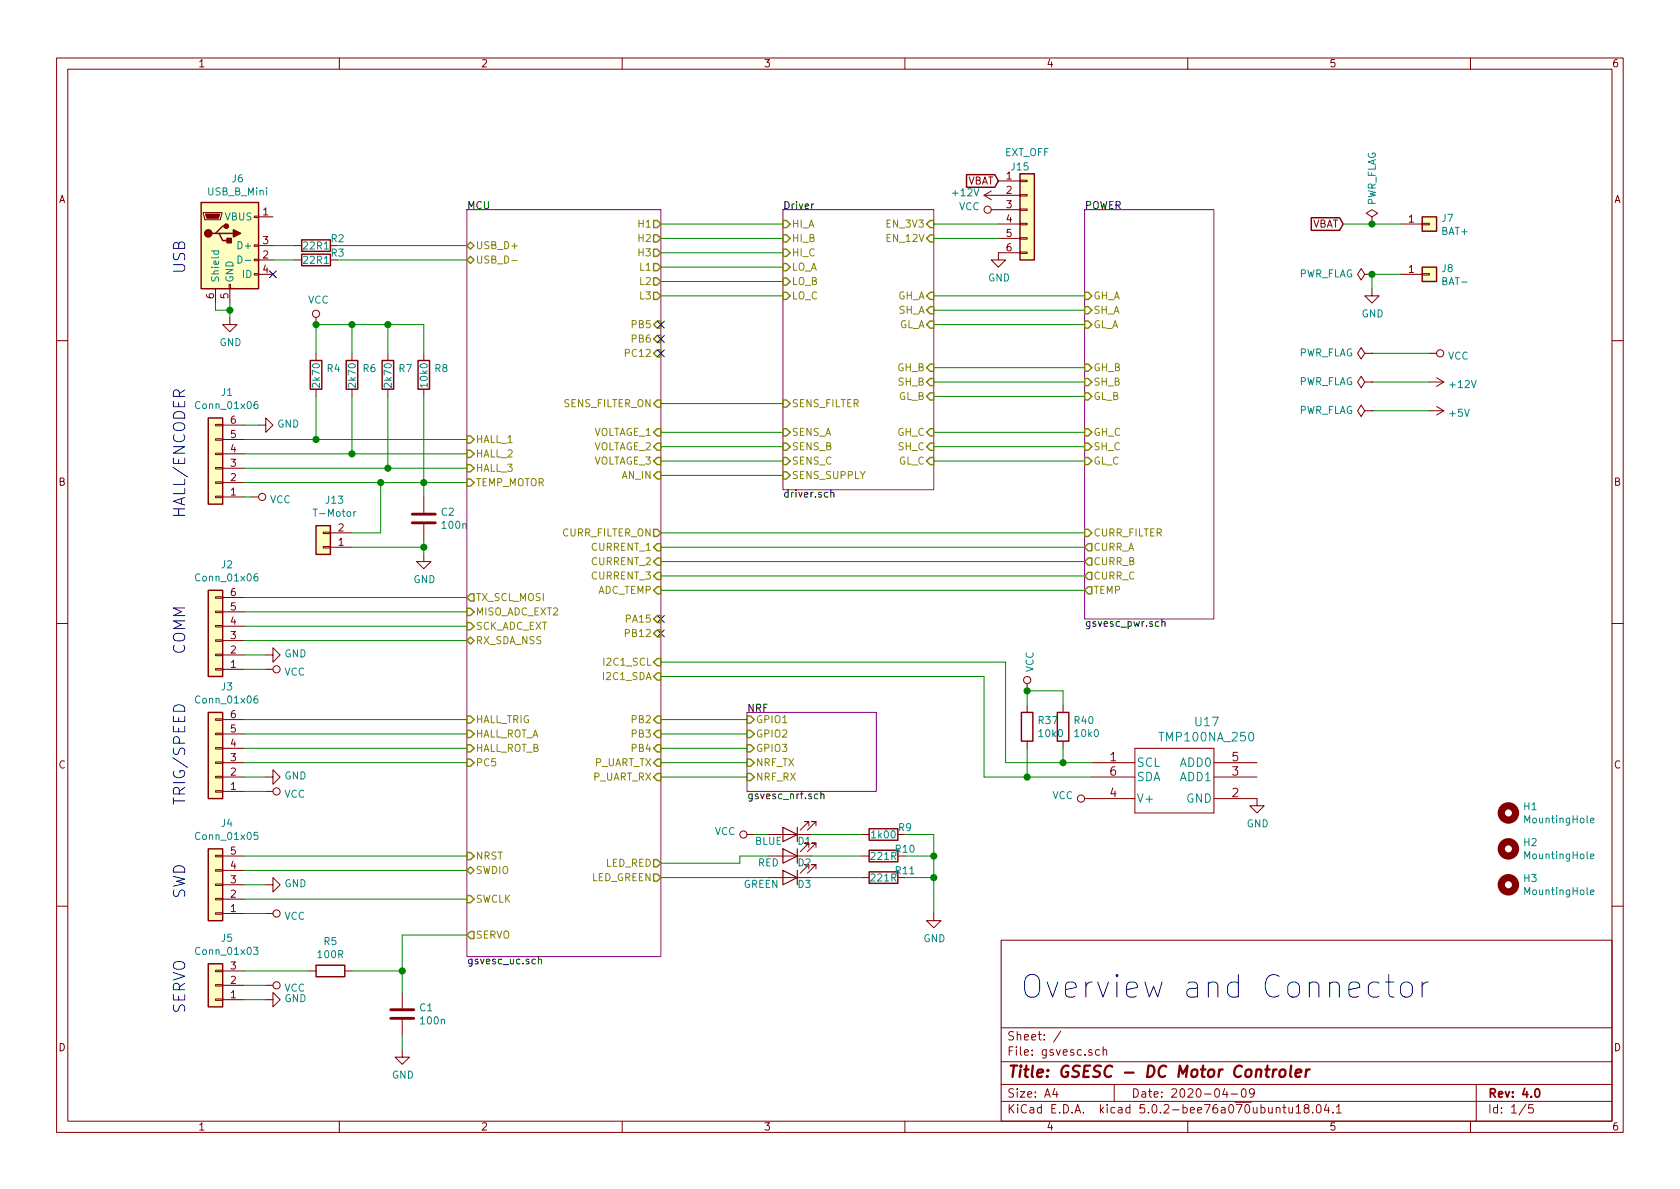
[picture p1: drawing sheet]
EESchema Schematic File Version 4
LIBS:gsvesc-cache
EELAYER 26 0
EELAYER END
$Descr A4 11693 8268
encoding utf-8
Sheet 1 5
Title "GSESC - DC Motor Controler"
Date "2020-04-09"
Rev "4.0"
Comp ""
Comment1 ""
Comment2 ""
Comment3 ""
Comment4 ""
$EndDescr
Text Notes 7100 6950 0    157  ~ 0
Overview and Connector
$Comp
L Connector:USB_B_Mini J6
U 1 1
P 1600 1700
F 0 "J6" H 1655 2167 50  0000 C CNN
F 1 "USB_B_Mini" H 1655 2076 50  0000 C CNN
F 2 "Connector_USB:USB_Micro-B_Wuerth_614105150721_Vertical_CircularHoles" H 1750 1650 50  0001 C CNN
F 3 "~" H 1750 1650 50  0001 C CNN
	1    1600 1700
	1    0    0    -1  
$EndComp
Wire Wire Line
	1900 1700 2050 1700
Wire Wire Line
	1900 1800 2050 1800
$Comp
L power:GND #PWR01
U 1 1
P 1600 2200
F 0 "#PWR01" H 1600 1950 50  0001 C CNN
F 1 "GND" H 1605 2027 50  0000 C CNN
F 2 "" H 1600 2200 50  0001 C CNN
F 3 "" H 1600 2200 50  0001 C CNN
	1    1600 2200
	1    0    0    -1  
$EndComp
Wire Wire Line
	1600 2200 1600 2150
$Comp
L Device:R R2
U 1 1
P 2200 1700
F 0 "R2" V 2150 1850 50  0000 C CNN
F 1 "22R1" V 2200 1700 50  0000 C CNN
F 2 "Resistor_SMD:R_0805_2012Metric" V 2130 1700 50  0001 C CNN
F 3 "~" H 2200 1700 50  0001 C CNN
	1    2200 1700
	0    1    1    0   
$EndComp
$Comp
L Device:R R3
U 1 1
P 2200 1800
F 0 "R3" V 2150 1950 50  0000 C CNN
F 1 "22R1" V 2200 1800 50  0000 C CNN
F 2 "Resistor_SMD:R_0805_2012Metric" V 2130 1800 50  0001 C CNN
F 3 "~" H 2200 1800 50  0001 C CNN
	1    2200 1800
	0    1    1    0   
$EndComp
Wire Wire Line
	1500 2100 1500 2150
Wire Wire Line
	1500 2150 1600 2150
Connection ~ 1600 2150
Wire Wire Line
	1600 2150 1600 2100
$Comp
L Connector_Generic:Conn_01x06 J1
U 1 1
P 1500 3250
F 0 "J1" H 1420 2725 50  0000 C CNN
F 1 "Conn_01x06" H 1420 2816 50  0000 C CNN
F 2 "Connector_JST:JST_SH_BM06B-SRSS-TB_1x06-1MP_P1.00mm_Vertical" H 1500 3250 50  0001 C CNN
F 3 "~" H 1500 3250 50  0001 C CNN
	1    1500 3250
	-1   0    0    1   
$EndComp
$Comp
L Connector_Generic:Conn_01x06 J2
U 1 1
P 1500 4450
F 0 "J2" H 1420 3925 50  0000 C CNN
F 1 "Conn_01x06" H 1420 4016 50  0000 C CNN
F 2 "Connector_JST:JST_SH_BM06B-SRSS-TB_1x06-1MP_P1.00mm_Vertical" H 1500 4450 50  0001 C CNN
F 3 "~" H 1500 4450 50  0001 C CNN
	1    1500 4450
	-1   0    0    1   
$EndComp
$Comp
L Connector_Generic:Conn_01x06 J3
U 1 1
P 1500 5300
F 0 "J3" H 1420 4775 50  0000 C CNN
F 1 "Conn_01x06" H 1420 4866 50  0000 C CNN
F 2 "Connector_JST:JST_SH_BM06B-SRSS-TB_1x06-1MP_P1.00mm_Vertical" H 1500 5300 50  0001 C CNN
F 3 "~" H 1500 5300 50  0001 C CNN
	1    1500 5300
	-1   0    0    1   
$EndComp
$Comp
L Connector_Generic:Conn_01x03 J5
U 1 1
P 1500 6850
F 0 "J5" H 1420 6525 50  0000 C CNN
F 1 "Conn_01x03" H 1420 6616 50  0000 C CNN
F 2 "Connector_JST:JST_SH_BM03B-SRSS-TB_1x03-1MP_P1.00mm_Vertical" H 1500 6850 50  0001 C CNN
F 3 "~" H 1500 6850 50  0001 C CNN
	1    1500 6850
	-1   0    0    1   
$EndComp
$Comp
L Device:R R6
U 1 1
P 2450 2600
F 0 "R6" H 2520 2646 50  0000 L CNN
F 1 "2k70" V 2450 2500 50  0000 L CNN
F 2 "Resistor_SMD:R_0805_2012Metric" V 2380 2600 50  0001 C CNN
F 3 "~" H 2450 2600 50  0001 C CNN
	1    2450 2600
	1    0    0    -1  
$EndComp
$Comp
L Device:R R7
U 1 1
P 2700 2600
F 0 "R7" H 2770 2646 50  0000 L CNN
F 1 "2k70" V 2700 2500 50  0000 L CNN
F 2 "Resistor_SMD:R_0805_2012Metric" V 2630 2600 50  0001 C CNN
F 3 "~" H 2700 2600 50  0001 C CNN
	1    2700 2600
	1    0    0    -1  
$EndComp
$Comp
L Device:R R8
U 1 1
P 2950 2600
F 0 "R8" H 3020 2646 50  0000 L CNN
F 1 "10k0" V 2950 2500 50  0000 L CNN
F 2 "Resistor_SMD:R_0805_2012Metric" V 2880 2600 50  0001 C CNN
F 3 "~" H 2950 2600 50  0001 C CNN
	1    2950 2600
	1    0    0    -1  
$EndComp
$Comp
L Device:R R4
U 1 1
P 2200 2600
F 0 "R4" H 2270 2646 50  0000 L CNN
F 1 "2k70" V 2200 2500 50  0000 L CNN
F 2 "Resistor_SMD:R_0805_2012Metric" V 2130 2600 50  0001 C CNN
F 3 "~" H 2200 2600 50  0001 C CNN
F 4 "1" H 2200 2600 50  0001 C CNN "LCSC"
	1    2200 2600
	1    0    0    -1  
$EndComp
$Comp
L power:GND #PWR02
U 1 1
P 1800 2950
F 0 "#PWR02" H 1800 2700 50  0001 C CNN
F 1 "GND" V 1805 2822 50  0000 R CNN
F 2 "" H 1800 2950 50  0001 C CNN
F 3 "" H 1800 2950 50  0001 C CNN
	1    1800 2950
	0    -1   -1   0   
$EndComp
$Comp
L power:VCC #PWR03
U 1 1
P 1750 3450
F 0 "#PWR03" H 1750 3300 50  0001 C CNN
F 1 "VCC" V 1767 3578 50  0000 L CNN
F 2 "" H 1750 3450 50  0001 C CNN
F 3 "" H 1750 3450 50  0001 C CNN
	1    1750 3450
	0    1    1    0   
$EndComp
Wire Wire Line
	1800 2950 1700 2950
Wire Wire Line
	1700 3450 1750 3450
Wire Wire Line
	1700 3050 2200 3050
Wire Wire Line
	1700 3150 2450 3150
Wire Wire Line
	1700 3250 2700 3250
Wire Wire Line
	1700 3350 2650 3350
Wire Wire Line
	2200 2750 2200 3050
Connection ~ 2200 3050
Wire Wire Line
	2200 3050 3250 3050
Wire Wire Line
	2450 2750 2450 3150
Connection ~ 2450 3150
Wire Wire Line
	2450 3150 3250 3150
Wire Wire Line
	2700 2750 2700 3250
Connection ~ 2700 3250
Wire Wire Line
	2700 3250 3250 3250
Wire Wire Line
	2950 2750 2950 3350
Connection ~ 2950 3350
Wire Wire Line
	2950 3350 3250 3350
Wire Wire Line
	2200 2450 2200 2250
Wire Wire Line
	2200 2250 2450 2250
Wire Wire Line
	2950 2250 2950 2450
Wire Wire Line
	2700 2450 2700 2250
Connection ~ 2700 2250
Wire Wire Line
	2700 2250 2950 2250
Wire Wire Line
	2450 2450 2450 2250
Connection ~ 2450 2250
Wire Wire Line
	2450 2250 2700 2250
$Comp
L power:VCC #PWR012
U 1 1
P 2200 2250
F 0 "#PWR012" H 2200 2100 50  0001 C CNN
F 1 "VCC" H 2217 2423 50  0000 C CNN
F 2 "" H 2200 2250 50  0001 C CNN
F 3 "" H 2200 2250 50  0001 C CNN
	1    2200 2250
	1    0    0    -1  
$EndComp
Connection ~ 2200 2250
$Comp
L Device:C C2
U 1 1
P 2950 3600
F 0 "C2" H 3065 3646 50  0000 L CNN
F 1 "100n" H 3065 3555 50  0000 L CNN
F 2 "Capacitor_SMD:C_0805_2012Metric" H 2988 3450 50  0001 C CNN
F 3 "~" H 2950 3600 50  0001 C CNN
	1    2950 3600
	1    0    0    -1  
$EndComp
$Comp
L power:GND #PWR015
U 1 1
P 2950 3850
F 0 "#PWR015" H 2950 3600 50  0001 C CNN
F 1 "GND" H 2955 3677 50  0000 C CNN
F 2 "" H 2950 3850 50  0001 C CNN
F 3 "" H 2950 3850 50  0001 C CNN
	1    2950 3850
	1    0    0    -1  
$EndComp
Wire Wire Line
	2950 3450 2950 3350
Wire Wire Line
	1700 4150 3250 4150
Wire Wire Line
	1700 4250 3250 4250
Wire Wire Line
	1700 4350 3250 4350
Wire Wire Line
	1700 4450 3250 4450
$Comp
L power:GND #PWR04
U 1 1
P 1850 4550
F 0 "#PWR04" H 1850 4300 50  0001 C CNN
F 1 "GND" V 1855 4422 50  0000 R CNN
F 2 "" H 1850 4550 50  0001 C CNN
F 3 "" H 1850 4550 50  0001 C CNN
	1    1850 4550
	0    -1   -1   0   
$EndComp
$Comp
L power:VCC #PWR05
U 1 1
P 1850 4650
F 0 "#PWR05" H 1850 4500 50  0001 C CNN
F 1 "VCC" V 1867 4778 50  0000 L CNN
F 2 "" H 1850 4650 50  0001 C CNN
F 3 "" H 1850 4650 50  0001 C CNN
	1    1850 4650
	0    1    1    0   
$EndComp
Wire Wire Line
	1700 5000 3250 5000
Wire Wire Line
	1700 5100 3250 5100
Wire Wire Line
	1700 5200 3250 5200
Wire Wire Line
	1700 4550 1850 4550
Wire Wire Line
	1700 4650 1850 4650
$Comp
L power:GND #PWR06
U 1 1
P 1850 5400
F 0 "#PWR06" H 1850 5150 50  0001 C CNN
F 1 "GND" V 1855 5272 50  0000 R CNN
F 2 "" H 1850 5400 50  0001 C CNN
F 3 "" H 1850 5400 50  0001 C CNN
	1    1850 5400
	0    -1   -1   0   
$EndComp
$Comp
L power:VCC #PWR07
U 1 1
P 1850 5500
F 0 "#PWR07" H 1850 5350 50  0001 C CNN
F 1 "VCC" V 1867 5628 50  0000 L CNN
F 2 "" H 1850 5500 50  0001 C CNN
F 3 "" H 1850 5500 50  0001 C CNN
	1    1850 5500
	0    1    1    0   
$EndComp
Wire Wire Line
	1700 5400 1850 5400
Wire Wire Line
	1700 5500 1850 5500
$Comp
L Connector_Generic:Conn_01x05 J4
U 1 1
P 1500 6150
F 0 "J4" H 1420 5725 50  0000 C CNN
F 1 "Conn_01x05" H 1420 5816 50  0000 C CNN
F 2 "Connector_PinHeader_2.54mm:PinHeader_1x05_P2.54mm_Vertical" H 1500 6150 50  0001 C CNN
F 3 "~" H 1500 6150 50  0001 C CNN
	1    1500 6150
	-1   0    0    1   
$EndComp
Wire Wire Line
	1700 5950 3250 5950
Wire Wire Line
	1700 6050 3250 6050
Wire Wire Line
	1700 6250 3250 6250
$Comp
L power:VCC #PWR09
U 1 1
P 1850 6350
F 0 "#PWR09" H 1850 6200 50  0001 C CNN
F 1 "VCC" V 1867 6478 50  0000 L CNN
F 2 "" H 1850 6350 50  0001 C CNN
F 3 "" H 1850 6350 50  0001 C CNN
	1    1850 6350
	0    1    1    0   
$EndComp
Wire Wire Line
	1700 6350 1850 6350
$Comp
L power:GND #PWR08
U 1 1
P 1850 6150
F 0 "#PWR08" H 1850 5900 50  0001 C CNN
F 1 "GND" V 1855 6022 50  0000 R CNN
F 2 "" H 1850 6150 50  0001 C CNN
F 3 "" H 1850 6150 50  0001 C CNN
	1    1850 6150
	0    -1   -1   0   
$EndComp
Wire Wire Line
	1700 6150 1850 6150
Wire Wire Line
	1700 6750 2150 6750
Wire Wire Line
	2800 6750 2800 6500
Wire Wire Line
	2800 6500 3250 6500
$Comp
L Device:R R5
U 1 1
P 2300 6750
F 0 "R5" V 2093 6750 50  0000 C CNN
F 1 "100R" V 2184 6750 50  0000 C CNN
F 2 "Resistor_SMD:R_0805_2012Metric" V 2230 6750 50  0001 C CNN
F 3 "~" H 2300 6750 50  0001 C CNN
	1    2300 6750
	0    1    1    0   
$EndComp
Wire Wire Line
	2450 6750 2800 6750
$Comp
L Device:C C1
U 1 1
P 2800 7050
F 0 "C1" H 2915 7096 50  0000 L CNN
F 1 "100n" H 2915 7005 50  0000 L CNN
F 2 "Capacitor_SMD:C_0805_2012Metric" H 2838 6900 50  0001 C CNN
F 3 "~" H 2800 7050 50  0001 C CNN
	1    2800 7050
	1    0    0    -1  
$EndComp
Wire Wire Line
	2800 6900 2800 6750
Connection ~ 2800 6750
Wire Wire Line
	2800 7200 2800 7300
$Comp
L power:GND #PWR014
U 1 1
P 2800 7300
F 0 "#PWR014" H 2800 7050 50  0001 C CNN
F 1 "GND" H 2805 7127 50  0000 C CNN
F 2 "" H 2800 7300 50  0001 C CNN
F 3 "" H 2800 7300 50  0001 C CNN
	1    2800 7300
	1    0    0    -1  
$EndComp
$Comp
L power:VCC #PWR010
U 1 1
P 1850 6850
F 0 "#PWR010" H 1850 6700 50  0001 C CNN
F 1 "VCC" V 1867 6978 50  0000 L CNN
F 2 "" H 1850 6850 50  0001 C CNN
F 3 "" H 1850 6850 50  0001 C CNN
	1    1850 6850
	0    1    1    0   
$EndComp
Wire Wire Line
	1700 6850 1850 6850
$Comp
L power:GND #PWR011
U 1 1
P 1850 6950
F 0 "#PWR011" H 1850 6700 50  0001 C CNN
F 1 "GND" V 1855 6822 50  0000 R CNN
F 2 "" H 1850 6950 50  0001 C CNN
F 3 "" H 1850 6950 50  0001 C CNN
	1    1850 6950
	0    -1   -1   0   
$EndComp
Wire Wire Line
	1700 6950 1850 6950
Text Notes 1300 1900 1    79   ~ 0
USB
Text Notes 1300 3600 1    79   ~ 0
HALL/ENCODER\n
Text Notes 1300 4550 1    79   ~ 0
COMM
Text Notes 1300 5600 1    79   ~ 0
TRIG/SPEED
Text Notes 1300 6250 1    79   ~ 0
SWD
Text Notes 1300 7050 1    79   ~ 0
SERVO
$Comp
L Device:R R9
U 1 1
P 6150 5800
F 0 "R9" V 6100 5950 50  0000 C CNN
F 1 "1k00" V 6150 5800 50  0000 C CNN
F 2 "Resistor_SMD:R_0805_2012Metric" V 6080 5800 50  0001 C CNN
F 3 "~" H 6150 5800 50  0001 C CNN
	1    6150 5800
	0    1    1    0   
$EndComp
$Comp
L Device:R R10
U 1 1
P 6150 5950
F 0 "R10" V 6100 6100 50  0000 C CNN
F 1 "221R" V 6150 5950 50  0000 C CNN
F 2 "Resistor_SMD:R_0805_2012Metric" V 6080 5950 50  0001 C CNN
F 3 "~" H 6150 5950 50  0001 C CNN
	1    6150 5950
	0    1    1    0   
$EndComp
$Comp
L Device:R R11
U 1 1
P 6150 6100
F 0 "R11" V 6100 6250 50  0000 C CNN
F 1 "221R" V 6150 6100 50  0000 C CNN
F 2 "Resistor_SMD:R_0805_2012Metric" V 6080 6100 50  0001 C CNN
F 3 "~" H 6150 6100 50  0001 C CNN
	1    6150 6100
	0    1    1    0   
$EndComp
Wire Wire Line
	4600 6100 5350 6100
Wire Wire Line
	4600 6000 5150 6000
Wire Wire Line
	5150 6000 5150 5950
Wire Wire Line
	5150 5950 5350 5950
Wire Wire Line
	5250 5800 5350 5800
Wire Wire Line
	6300 5800 6500 5800
Wire Wire Line
	6500 5800 6500 5950
Wire Wire Line
	6300 6100 6500 6100
Connection ~ 6500 6100
Wire Wire Line
	6500 6100 6500 6350
Wire Wire Line
	6300 5950 6500 5950
Connection ~ 6500 5950
Wire Wire Line
	6500 5950 6500 6100
$Comp
L power:VCC #PWR016
U 1 1
P 5250 5800
F 0 "#PWR016" H 5250 5650 50  0001 C CNN
F 1 "VCC" V 5268 5927 50  0000 L CNN
F 2 "" H 5250 5800 50  0001 C CNN
F 3 "" H 5250 5800 50  0001 C CNN
	1    5250 5800
	0    -1   -1   0   
$EndComp
$Comp
L Device:LED D1
U 1 1
P 5500 5800
F 0 "D1" H 5400 5850 50  0000 C CNN
F 1 "BLUE" H 5650 5850 50  0000 C CNN
F 2 "LED_SMD:LED_0805_2012Metric" H 5500 5800 50  0001 C CNN
F 3 "~" H 5500 5800 50  0001 C CNN
	1    5500 5800
	-1   0    0    1   
$EndComp
Wire Wire Line
	5650 5800 6000 5800
$Comp
L Device:LED D3
U 1 1
P 5500 6100
F 0 "D3" H 5400 6150 50  0000 C CNN
F 1 "GREEN" H 5700 6150 50  0000 C CNN
F 2 "LED_SMD:LED_0805_2012Metric" H 5500 6100 50  0001 C CNN
F 3 "~" H 5500 6100 50  0001 C CNN
	1    5500 6100
	-1   0    0    1   
$EndComp
Wire Wire Line
	5650 6100 6000 6100
$Comp
L Device:LED D2
U 1 1
P 5500 5950
F 0 "D2" H 5400 6000 50  0000 C CNN
F 1 "RED" H 5650 6000 50  0000 C CNN
F 2 "LED_SMD:LED_0805_2012Metric" H 5500 5950 50  0001 C CNN
F 3 "~" H 5500 5950 50  0001 C CNN
	1    5500 5950
	-1   0    0    1   
$EndComp
Wire Wire Line
	5650 5950 6000 5950
$Comp
L power:GND #PWR017
U 1 1
P 6500 6350
F 0 "#PWR017" H 6500 6100 50  0001 C CNN
F 1 "GND" H 6505 6177 50  0000 C CNN
F 2 "" H 6500 6350 50  0001 C CNN
F 3 "" H 6500 6350 50  0001 C CNN
	1    6500 6350
	1    0    0    -1  
$EndComp
$Sheet
S 5200 4950 900  550 
U 5BECFBE3
F0 "NRF" 50
F1 "gsvesc_nrf.sch" 50
F2 "NRF_TX" I L 5200 5300 50 
F3 "NRF_RX" I L 5200 5400 50 
F4 "GPIO1" I L 5200 5000 50 
F5 "GPIO2" I L 5200 5100 50 
F6 "GPIO3" I L 5200 5200 50 
$EndSheet
Wire Wire Line
	4600 1550 5450 1550
Wire Wire Line
	5450 1650 4600 1650
Wire Wire Line
	4600 1750 5450 1750
Wire Wire Line
	5450 1850 4600 1850
Wire Wire Line
	4600 1950 5450 1950
Wire Wire Line
	5450 2050 4600 2050
Wire Wire Line
	5450 3000 4600 3000
Wire Wire Line
	4600 3100 5450 3100
Wire Wire Line
	5450 3200 4600 3200
Wire Wire Line
	4600 3300 5450 3300
Wire Wire Line
	4600 3800 7550 3800
Wire Wire Line
	7550 3900 4600 3900
Wire Wire Line
	4600 4000 7550 4000
Wire Wire Line
	7550 4100 4600 4100
Wire Wire Line
	7550 3200 6500 3200
Wire Wire Line
	6500 3100 7550 3100
Wire Wire Line
	7550 3000 6500 3000
Wire Wire Line
	7550 2750 6500 2750
Wire Wire Line
	6500 2650 7550 2650
Wire Wire Line
	7550 2550 6500 2550
Wire Wire Line
	7550 2250 6500 2250
Wire Wire Line
	6500 2150 7550 2150
Wire Wire Line
	7550 2050 6500 2050
$Comp
L Connector_Generic:Conn_01x01 J7
U 1 1
P 9950 1550
F 0 "J7" H 10030 1592 50  0000 L CNN
F 1 "BAT+" H 10030 1501 50  0000 L CNN
F 2 "gsvesc:TestPoint_Pad_5.0x5.0mm" H 9950 1550 50  0001 C CNN
F 3 "~" H 9950 1550 50  0001 C CNN
	1    9950 1550
	1    0    0    -1  
$EndComp
$Comp
L Connector_Generic:Conn_01x01 J8
U 1 1
P 9950 1900
F 0 "J8" H 10030 1942 50  0000 L CNN
F 1 "BAT-" H 10030 1851 50  0000 L CNN
F 2 "gsvesc:TestPoint_Pad_5.0x5.0mm" H 9950 1900 50  0001 C CNN
F 3 "~" H 9950 1900 50  0001 C CNN
	1    9950 1900
	1    0    0    -1  
$EndComp
Wire Wire Line
	9750 1900 9550 1900
$Comp
L power:GND #PWR019
U 1 1
P 9550 2000
F 0 "#PWR019" H 9550 1750 50  0001 C CNN
F 1 "GND" H 9555 1827 50  0000 C CNN
F 2 "" H 9550 2000 50  0001 C CNN
F 3 "" H 9550 2000 50  0001 C CNN
	1    9550 2000
	1    0    0    -1  
$EndComp
NoConn ~ 1900 1900
NoConn ~ 4600 4300
NoConn ~ 4600 4400
$Comp
L power:PWR_FLAG #FLG0102
U 1 1
P 9550 1550
F 0 "#FLG0102" H 9550 1625 50  0001 C CNN
F 1 "PWR_FLAG" V 9550 1678 50  0000 L CNN
F 2 "" H 9550 1550 50  0001 C CNN
F 3 "~" H 9550 1550 50  0001 C CNN
	1    9550 1550
	1    0    0    -1  
$EndComp
Wire Wire Line
	2350 1800 3250 1800
Wire Wire Line
	2350 1700 3250 1700
Wire Wire Line
	4600 5300 5200 5300
Wire Wire Line
	4600 5400 5200 5400
Wire Wire Line
	4600 3700 7550 3700
Wire Wire Line
	4600 5000 5200 5000
Wire Wire Line
	4600 5100 5200 5100
Wire Wire Line
	4600 5200 5200 5200
$Comp
L Mechanical:MountingHole H1
U 1 1
P 10500 5650
F 0 "H1" H 10600 5696 50  0000 L CNN
F 1 "MountingHole" H 10600 5605 50  0000 L CNN
F 2 "MountingHole:MountingHole_3.2mm_M3" H 10500 5650 50  0001 C CNN
F 3 "~" H 10500 5650 50  0001 C CNN
	1    10500 5650
	1    0    0    -1  
$EndComp
$Comp
L Mechanical:MountingHole H2
U 1 1
P 10500 5900
F 0 "H2" H 10600 5946 50  0000 L CNN
F 1 "MountingHole" H 10600 5855 50  0000 L CNN
F 2 "MountingHole:MountingHole_3.2mm_M3" H 10500 5900 50  0001 C CNN
F 3 "~" H 10500 5900 50  0001 C CNN
	1    10500 5900
	1    0    0    -1  
$EndComp
$Comp
L Mechanical:MountingHole H3
U 1 1
P 10500 6150
F 0 "H3" H 10600 6196 50  0000 L CNN
F 1 "MountingHole" H 10600 6105 50  0000 L CNN
F 2 "MountingHole:MountingHole_3.2mm_M3" H 10500 6150 50  0001 C CNN
F 3 "~" H 10500 6150 50  0001 C CNN
	1    10500 6150
	1    0    0    -1  
$EndComp
Wire Wire Line
	1700 5300 3250 5300
$Sheet
S 3250 1450 1350 5200
U 5BE81C34
F0 "MCU" 50
F1 "gsvesc_uc.sch" 50
F2 "USB_D+" B L 3250 1700 50 
F3 "USB_D-" B L 3250 1800 50 
F4 "TEMP_MOTOR" I L 3250 3350 50 
F5 "TX_SCL_MOSI" O L 3250 4150 50 
F6 "MISO_ADC_EXT2" I L 3250 4250 50 
F7 "SCK_ADC_EXT" I L 3250 4350 50 
F8 "RX_SDA_NSS" B L 3250 4450 50 
F9 "HALL_TRIG" I L 3250 5000 50 
F10 "HALL_ROT_A" I L 3250 5100 50 
F11 "HALL_ROT_B" I L 3250 5200 50 
F12 "SWCLK" I L 3250 6250 50 
F13 "NRST" I L 3250 5950 50 
F14 "SWDIO" B L 3250 6050 50 
F15 "SERVO" O L 3250 6500 50 
F16 "LED_RED" O R 4600 6000 50 
F17 "LED_GREEN" O R 4600 6100 50 
F18 "H1" O R 4600 1550 50 
F19 "H2" O R 4600 1650 50 
F20 "H3" O R 4600 1750 50 
F21 "L1" O R 4600 1850 50 
F22 "L2" O R 4600 1950 50 
F23 "L3" O R 4600 2050 50 
F24 "VOLTAGE_1" I R 4600 3000 50 
F25 "VOLTAGE_2" I R 4600 3100 50 
F26 "VOLTAGE_3" I R 4600 3200 50 
F27 "AN_IN" I R 4600 3300 50 
F28 "CURRENT_1" I R 4600 3800 50 
F29 "CURRENT_2" I R 4600 3900 50 
F30 "CURRENT_3" I R 4600 4000 50 
F31 "ADC_TEMP" I R 4600 4100 50 
F32 "HALL_1" I L 3250 3050 50 
F33 "HALL_2" I L 3250 3150 50 
F34 "HALL_3" I L 3250 3250 50 
F35 "PC5" I L 3250 5300 50 
F36 "PA15" I R 4600 4300 50 
F37 "PB2" I R 4600 5000 50 
F38 "PB3" I R 4600 5100 50 
F39 "PB4" I R 4600 5200 50 
F40 "P_UART_TX" I R 4600 5300 50 
F41 "P_UART_RX" I R 4600 5400 50 
F42 "PB12" I R 4600 4400 50 
F43 "CURR_FILTER_ON" O R 4600 3700 50 
F44 "SENS_FILTER_ON" I R 4600 2800 50 
F45 "I2C1_SCL" I R 4600 4600 50 
F46 "I2C1_SDA" I R 4600 4700 50 
F47 "PB5" I R 4600 2250 50 
F48 "PB6" I R 4600 2350 50 
F49 "PC12" I R 4600 2450 50 
$EndSheet
$Sheet
S 5450 1450 1050 1950
U 5E92341B
F0 "Driver" 50
F1 "driver.sch" 50
F2 "GH_A" I R 6500 2050 50 
F3 "GL_A" I R 6500 2250 50 
F4 "SH_A" I R 6500 2150 50 
F5 "HI_A" I L 5450 1550 50 
F6 "LO_A" I L 5450 1850 50 
F7 "GH_B" I R 6500 2550 50 
F8 "GL_B" I R 6500 2750 50 
F9 "SH_B" I R 6500 2650 50 
F10 "HI_B" I L 5450 1650 50 
F11 "LO_B" I L 5450 1950 50 
F12 "GH_C" I R 6500 3000 50 
F13 "GL_C" I R 6500 3200 50 
F14 "SH_C" I R 6500 3100 50 
F15 "HI_C" I L 5450 1750 50 
F16 "LO_C" I L 5450 2050 50 
F17 "SENS_SUPPLY" I L 5450 3300 50 
F18 "SENS_C" I L 5450 3200 50 
F19 "SENS_FILTER" I L 5450 2800 50 
F20 "SENS_B" I L 5450 3100 50 
F21 "SENS_A" I L 5450 3000 50 
F22 "EN_3V3" I R 6500 1550 50 
F23 "EN_12V" I R 6500 1650 50 
$EndSheet
Wire Wire Line
	4600 2800 5450 2800
$Sheet
S 7550 1450 900  2850
U 5BECFABD
F0 "POWER" 50
F1 "gsvesc_pwr.sch" 50
F2 "GH_A" I L 7550 2050 50 
F3 "SH_A" I L 7550 2150 50 
F4 "GL_A" I L 7550 2250 50 
F5 "GH_B" I L 7550 2550 50 
F6 "SH_B" I L 7550 2650 50 
F7 "GL_B" I L 7550 2750 50 
F8 "GH_C" I L 7550 3000 50 
F9 "SH_C" I L 7550 3100 50 
F10 "GL_C" I L 7550 3200 50 
F11 "CURR_A" O L 7550 3800 50 
F12 "CURR_B" O L 7550 3900 50 
F13 "CURR_C" O L 7550 4000 50 
F14 "TEMP" O L 7550 4100 50 
F15 "CURR_FILTER" I L 7550 3700 50 
$EndSheet
Wire Wire Line
	9550 1550 9750 1550
Text GLabel 9350 1550 0    50   Input ~ 0
VBAT
Wire Wire Line
	9550 1550 9350 1550
Connection ~ 9550 1550
Wire Wire Line
	9550 1900 9550 2000
Wire Wire Line
	9550 2450 9950 2450
$Comp
L power:VCC #PWR0119
U 1 1
P 9950 2450
F 0 "#PWR0119" H 9950 2300 50  0001 C CNN
F 1 "VCC" V 9967 2578 50  0000 L CNN
F 2 "" H 9950 2450 50  0001 C CNN
F 3 "" H 9950 2450 50  0001 C CNN
	1    9950 2450
	0    1    1    0   
$EndComp
$Comp
L power:PWR_FLAG #FLG0101
U 1 1
P 9550 2450
F 0 "#FLG0101" H 9550 2525 50  0001 C CNN
F 1 "PWR_FLAG" V 9550 2578 50  0000 L CNN
F 2 "" H 9550 2450 50  0001 C CNN
F 3 "~" H 9550 2450 50  0001 C CNN
	1    9550 2450
	0    -1   -1   0   
$EndComp
$Comp
L power:PWR_FLAG #FLG0103
U 1 1
P 9550 1900
F 0 "#FLG0103" H 9550 1975 50  0001 C CNN
F 1 "PWR_FLAG" V 9550 2028 50  0000 L CNN
F 2 "" H 9550 1900 50  0001 C CNN
F 3 "~" H 9550 1900 50  0001 C CNN
	1    9550 1900
	0    -1   -1   0   
$EndComp
Connection ~ 9550 1900
Wire Wire Line
	9550 2650 9950 2650
$Comp
L power:PWR_FLAG #FLG0104
U 1 1
P 9550 2650
F 0 "#FLG0104" H 9550 2725 50  0001 C CNN
F 1 "PWR_FLAG" V 9550 2778 50  0000 L CNN
F 2 "" H 9550 2650 50  0001 C CNN
F 3 "~" H 9550 2650 50  0001 C CNN
	1    9550 2650
	0    -1   -1   0   
$EndComp
Wire Wire Line
	9550 2850 9950 2850
$Comp
L power:PWR_FLAG #FLG0105
U 1 1
P 9550 2850
F 0 "#FLG0105" H 9550 2925 50  0001 C CNN
F 1 "PWR_FLAG" V 9550 2978 50  0000 L CNN
F 2 "" H 9550 2850 50  0001 C CNN
F 3 "~" H 9550 2850 50  0001 C CNN
	1    9550 2850
	0    -1   -1   0   
$EndComp
$Comp
L power:+12V #PWR0120
U 1 1
P 9950 2650
F 0 "#PWR0120" H 9950 2500 50  0001 C CNN
F 1 "+12V" V 9965 2778 50  0000 L CNN
F 2 "" H 9950 2650 50  0001 C CNN
F 3 "" H 9950 2650 50  0001 C CNN
	1    9950 2650
	0    1    1    0   
$EndComp
$Comp
L power:+5V #PWR0121
U 1 1
P 9950 2850
F 0 "#PWR0121" H 9950 2700 50  0001 C CNN
F 1 "+5V" V 9965 2978 50  0000 L CNN
F 2 "" H 9950 2850 50  0001 C CNN
F 3 "" H 9950 2850 50  0001 C CNN
	1    9950 2850
	0    1    1    0   
$EndComp
$Comp
L Connector_Generic:Conn_01x02 J13
U 1 1
P 2250 3800
F 0 "J13" H 2170 3475 50  0000 C CNN
F 1 "T-Motor" H 2170 3566 50  0000 C CNN
F 2 "Connector_JST:JST_SH_BM02B-SRSS-TB_1x02-1MP_P1.00mm_Vertical" H 2250 3800 50  0001 C CNN
F 3 "~" H 2250 3800 50  0001 C CNN
	1    2250 3800
	-1   0    0    1   
$EndComp
Wire Wire Line
	2450 3700 2650 3700
Wire Wire Line
	2650 3700 2650 3350
Connection ~ 2650 3350
Wire Wire Line
	2650 3350 2950 3350
Wire Wire Line
	2450 3800 2950 3800
Wire Wire Line
	2950 3800 2950 3750
Wire Wire Line
	2950 3850 2950 3800
Connection ~ 2950 3800
$Comp
L gsvesc:TMP100NA_250 U17
U 1 1
P 7600 5500
F 0 "U17" H 8400 5987 60  0000 C CNN
F 1 "TMP100NA_250" H 8400 5881 60  0000 C CNN
F 2 "gsvesc:TMP100NA_250" H 8400 5840 60  0001 C CNN
F 3 "" H 7600 5500 60  0000 C CNN
	1    7600 5500
	1    0    0    -1  
$EndComp
$Comp
L power:VCC #PWR0159
U 1 1
P 7600 5550
F 0 "#PWR0159" H 7600 5400 50  0001 C CNN
F 1 "VCC" V 7618 5677 50  0000 L CNN
F 2 "" H 7600 5550 50  0001 C CNN
F 3 "" H 7600 5550 50  0001 C CNN
	1    7600 5550
	0    -1   -1   0   
$EndComp
$Comp
L power:GND #PWR0160
U 1 1
P 8750 5550
F 0 "#PWR0160" H 8750 5300 50  0001 C CNN
F 1 "GND" H 8755 5377 50  0000 C CNN
F 2 "" H 8750 5550 50  0001 C CNN
F 3 "" H 8750 5550 50  0001 C CNN
	1    8750 5550
	1    0    0    -1  
$EndComp
Wire Wire Line
	6850 4700 6850 5400
Wire Wire Line
	7000 4600 7000 5300
Wire Wire Line
	7000 5300 7400 5300
Wire Wire Line
	4600 4700 6850 4700
Wire Wire Line
	4600 4600 7000 4600
$Comp
L Device:R R37
U 1 1
P 7150 5050
F 0 "R37" H 7220 5096 50  0000 L CNN
F 1 "10k0" H 7220 5005 50  0000 L CNN
F 2 "Resistor_SMD:R_0805_2012Metric" V 7080 5050 50  0001 C CNN
F 3 "~" H 7150 5050 50  0001 C CNN
	1    7150 5050
	1    0    0    -1  
$EndComp
$Comp
L Device:R R40
U 1 1
P 7400 5050
F 0 "R40" H 7470 5096 50  0000 L CNN
F 1 "10k0" H 7470 5005 50  0000 L CNN
F 2 "Resistor_SMD:R_0805_2012Metric" V 7330 5050 50  0001 C CNN
F 3 "~" H 7400 5050 50  0001 C CNN
	1    7400 5050
	1    0    0    -1  
$EndComp
Wire Wire Line
	7400 5200 7400 5300
Connection ~ 7400 5300
Wire Wire Line
	7400 5300 7600 5300
Wire Wire Line
	7150 5200 7150 5400
Wire Wire Line
	6850 5400 7150 5400
Connection ~ 7150 5400
Wire Wire Line
	7150 5400 7600 5400
Wire Wire Line
	7150 4900 7150 4800
Wire Wire Line
	7150 4800 7400 4800
Wire Wire Line
	7400 4800 7400 4900
$Comp
L power:VCC #PWR0161
U 1 1
P 7150 4800
F 0 "#PWR0161" H 7150 4650 50  0001 C CNN
F 1 "VCC" V 7168 4927 50  0000 L CNN
F 2 "" H 7150 4800 50  0001 C CNN
F 3 "" H 7150 4800 50  0001 C CNN
	1    7150 4800
	1    0    0    -1  
$EndComp
Connection ~ 7150 4800
$Comp
L power:GND #PWR0154
U 1 1
P 6950 1750
F 0 "#PWR0154" H 6950 1500 50  0001 C CNN
F 1 "GND" H 6955 1577 50  0000 C CNN
F 2 "" H 6950 1750 50  0001 C CNN
F 3 "" H 6950 1750 50  0001 C CNN
	1    6950 1750
	1    0    0    -1  
$EndComp
NoConn ~ 4600 2250
NoConn ~ 4600 2350
NoConn ~ 4600 2450
Wire Wire Line
	6500 1550 6950 1550
$Comp
L Connector_Generic:Conn_01x06 J15
U 1 1
P 7150 1450
F 0 "J15" H 7100 1750 50  0000 C CNN
F 1 "EXT_OFF" H 7150 1850 50  0000 C CNN
F 2 "Connector_JST:JST_SH_BM06B-SRSS-TB_1x06-1MP_P1.00mm_Vertical" H 7150 1450 50  0001 C CNN
F 3 "~" H 7150 1450 50  0001 C CNN
	1    7150 1450
	1    0    0    -1  
$EndComp
Wire Wire Line
	6500 1650 6950 1650
Text GLabel 6950 1250 0    50   Input ~ 0
VBAT
$Comp
L power:+12V #PWR0165
U 1 1
P 6950 1350
F 0 "#PWR0165" H 6950 1200 50  0001 C CNN
F 1 "+12V" V 6965 1478 50  0000 L CNN
F 2 "" H 6950 1350 50  0001 C CNN
F 3 "" H 6950 1350 50  0001 C CNN
	1    6950 1350
	0    -1   -1   0   
$EndComp
$Comp
L power:VCC #PWR0162
U 1 1
P 6950 1450
F 0 "#PWR0162" H 6950 1300 50  0001 C CNN
F 1 "VCC" V 6968 1577 50  0000 L CNN
F 2 "" H 6950 1450 50  0001 C CNN
F 3 "" H 6950 1450 50  0001 C CNN
	1    6950 1450
	0    -1   -1   0   
$EndComp
$EndSCHEMATC
